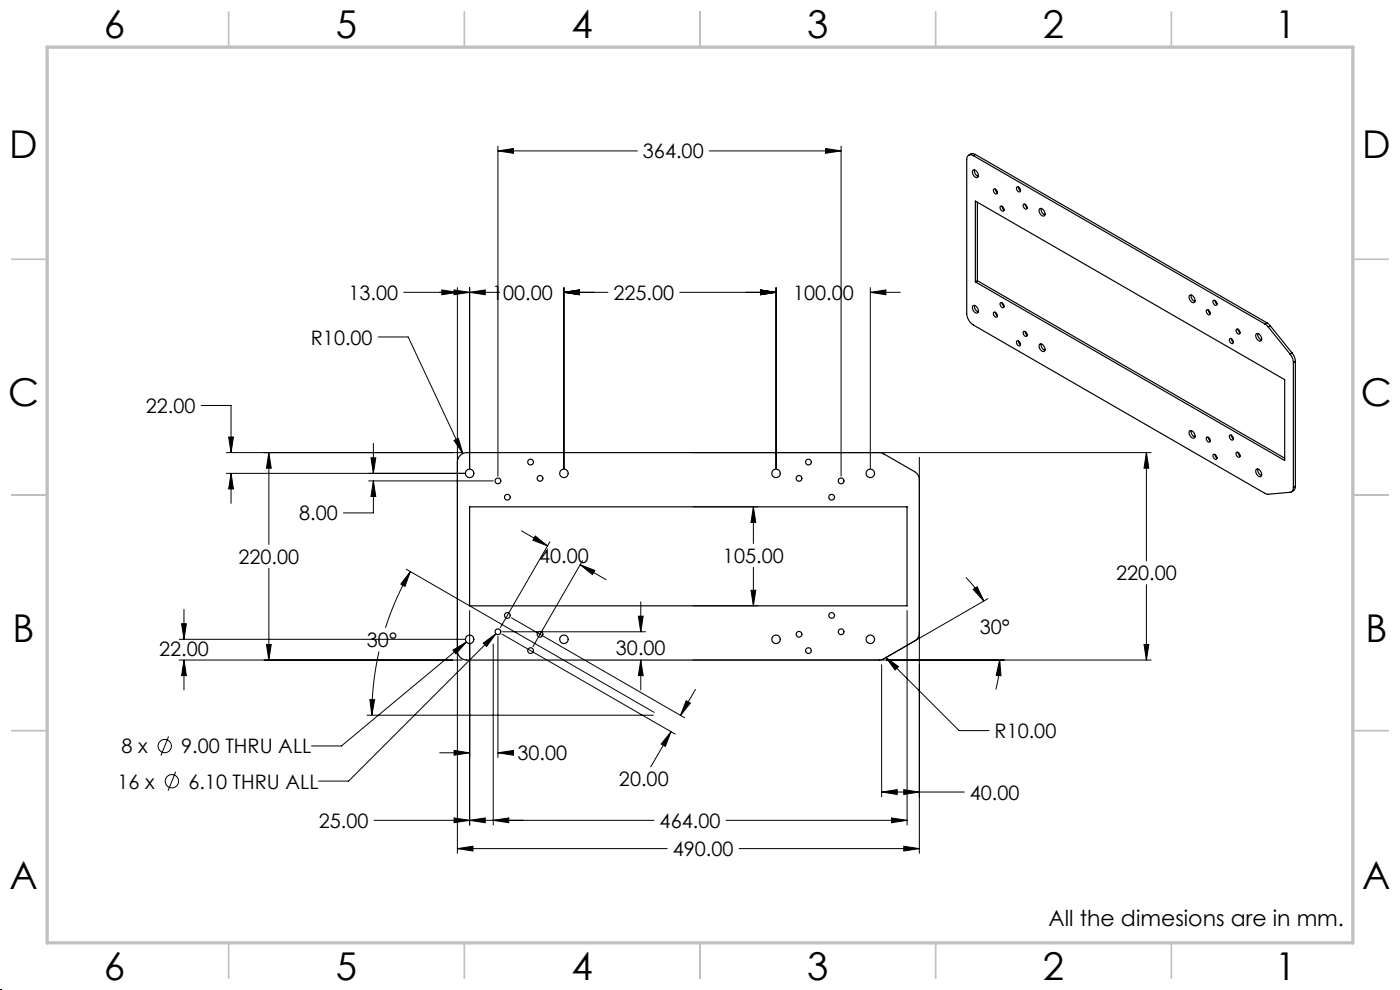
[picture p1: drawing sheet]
<svg xmlns="http://www.w3.org/2000/svg" width="297mm" height="210mm" viewBox="0 0 297 210" stroke-linecap="round" stroke-linejoin="round" font-family="sans-serif">
<g fill="none" stroke="#000" stroke-width=".25">
<path d="M206.4 36.1a.96 .96 0 0 1 1 .5 .96 .96 0 0 1-.1 1.1 1.11 1.11 0 0 1-.9-1.6zM206.5 33a.86 .86 0 0 0-1-.1 .86 .86 0 0 0-.4 .9v32.7a3.1 3.1 0 0 0 1.4 2.4l61.9 35.8 .6 .1 4.7-.4a.87 .87 0 0 0 .7-1M206.5 33l61.8 35.7M206.7 36a1.27 1.27 0 0 0 .8 1.4M206.9 32.8l-.3-.2a1.1 1.1 0 0 0-1.1 .3M206.9 32.8l-.4 .2M206.9 32.8l61.9 35.7M215.7 39.7a.64 .64 0 0 1 .7 .3 .64 .64 0 0 1-.1 .7 .76 .76 0 0 1-.6-1zM216.1 39.7l.4 .7M206.9 42.7l65.6 37.8v17.2l-65.6-37.9zM207.3 59.6l-.4 .2M207.3 59.6l65.2 37.6"/>
<path d="M207.3 42.9v16.7M210.8 40.1a.64 .64 0 0 1 .7 .3 .64 .64 0 0 1-.1 .8 .76 .76 0 0 1-.6-1.1zM211.2 40.1l.4 .8M212.2 43.7a.64 .64 0 0 1 .7 .4 .64 .64 0 0 1-.1 .7 .76 .76 0 0 1-.6-1.1zM212.6 43.8l.4 .7M217.1 43.3a.64 .64 0 0 1 .7 .4 .64 .64 0 0 1-.1 .7 .76 .76 0 0 1-.6-1.1zM217.5 43.3l.4 .8M220.5 44.3a.96 .96 0 0 1 1 .4 .96 .96 0 0 1 0 1.1 1.11 1.11 0 0 1-1-1.5zM220.9 44.2a1.27 1.27 0 0 0 .8 1.4M206.4 64.9a.96 .96 0 0 1 1 .4 .96 .96 0 0 1-.1 1.1 1.11 1.11 0 0 1-.9-1.5zM206.7 64.8a1.27 1.27 0 0 0 .8 1.4M210.8 66.2a.64 .64 0 0 1 .7 .4 .64 .64 0 0 1-.1 .7 .76 .76 0 0 1-.6-1.1z"/>
<path d="M211.2 66.2l.4 .8M212.2 64.2a.64 .64 0 0 1 .7 .4 .64 .64 0 0 1-.1 .7 .76 .76 0 0 1-.6-1.1zM212.6 64.2l.4 .8M215.7 72.3a.64 .64 0 0 1 .7 .4 .64 .64 0 0 1-.1 .7 .76 .76 0 0 1-.6-1.1zM216.1 72.3l.4 .8M217.1 70.3a.64 .64 0 0 1 .7 .4 .64 .64 0 0 1-.1 .7 .76 .76 0 0 1-.6-1.1zM217.5 70.3l.4 .8M220.5 73.1a.96 .96 0 0 1 1 .4 .96 .96 0 0 1 0 1.1 1.11 1.11 0 0 1-1-1.5zM220.9 73a1.27 1.27 0 0 0 .8 1.3M252.3 62.7a.96 .96 0 0 1 1 .4 .96 .96 0 0 1 0 1.1 1.11 1.11 0 0 1-1-1.5zM252.7 62.6a1.27 1.27 0 0 0 .8 1.4M256 65.7a.64 .64 0 0 1 .6 .4 .64 .64 0 0 1-.1 .7 .76 .76 0 0 1-.5-1.1z"/>
<path d="M256.3 65.7l.5 .8M257.4 63.7a.64 .64 0 0 1 .7 .4 .64 .64 0 0 1-.1 .7 .76 .76 0 0 1-.6-1.1zM257.7 63.7l.5 .8M260.9 71.8a.64 .64 0 0 1 .6 .4 .64 .64 0 0 1-.1 .7 .76 .76 0 0 1-.5-1.1zM261.2 71.8l.5 .8M262.3 69.8a.64 .64 0 0 1 .7 .4 .64 .64 0 0 1-.1 .7 .76 .76 0 0 1-.6-1.1zM262.6 69.8l.5 .8M266.5 70.8a.96 .96 0 0 1 1 .5 .96 .96 0 0 1-.1 1 1.11 1.11 0 0 1-.9-1.5zM266.8 70.7a1.27 1.27 0 0 0 .8 1.4M268.3 68.7l.7 .6M268.8 68.5l.7 .6M268.8 68.5l-.5 .2"/>
<path d="M269 69.3l4.7 5.8M269.5 69.1l-.5 .2M269.5 69.1l4.6 5.8M273.7 75.1l.5 .9 .2 .9M274.1 74.9l.5 .8 .2 1M274.1 74.9l-.4 .2M274.4 76.9v26.5M274.8 76.7l-.4 .2M274.8 76.7v26.5M97.6 96.6l.7-.4 .7-.2h87.6l.9 .3 6.5 3.8a2 2 0 0 1 1 1.7v32.4a2 2 0 0 1-1 1.8l-6.5 3.7-.9 .3h-87.6a2 2 0 0 1-2-2v-40l.2-.8zM252.3 91.4a.96 .96 0 0 1 1 .5 .96 .96 0 0 1 0 1 1.11 1.11 0 0 1-1-1.5zM252.7 91.3a1.27 1.27 0 0 0 .8 1.4"/>
<path d="M256 92.7a.64 .64 0 0 1 .6 .4 .64 .64 0 0 1-.1 .7 .76 .76 0 0 1-.5-1.1zM256.3 92.7l.5 .8M257.4 96.4a.64 .64 0 0 1 .7 .3 .64 .64 0 0 1-.1 .8 .76 .76 0 0 1-.6-1.1zM257.7 96.4l.5 .8M260.9 92.3a.64 .64 0 0 1 .6 .3 .64 .64 0 0 1-.1 .8 .76 .76 0 0 1-.5-1.1zM261.2 92.3l.5 .8M262.3 95.9a.64 .64 0 0 1 .7 .4 .64 .64 0 0 1-.1 .7 .76 .76 0 0 1-.6-1.1zM262.6 96l.5 .7M266.5 99.6a.96 .96 0 0 1 1 .4 .96 .96 0 0 1-.1 1.1 1.11 1.11 0 0 1-.9-1.5zM266.8 99.5a1.27 1.27 0 0 0 .8 1.4M99.6 107.5h92.8v21h-92.8zM274.8 103.2l-.2 .7-.6 .4"/>
<path d="M274.8 103.2l-.4 .2"/>
<circle cx="112.6" cy="98" r=".61"/>
<circle cx="171.5" cy="98" r=".61"/>
<circle cx="99.6" cy="100.4" r=".9"/>
<circle cx="105.6" cy="102" r=".61"/>
<circle cx="107.6" cy="105.5" r=".61"/>
<circle cx="114.6" cy="101.5" r=".61"/>
<circle cx="119.6" cy="100.4" r=".9"/>
<circle cx="164.6" cy="100.4" r=".9"/>
<circle cx="169.5" cy="101.5" r=".61"/>
<circle cx="176.4" cy="105.5" r=".61"/>
<circle cx="178.4" cy="102" r=".61"/>
<circle cx="184.6" cy="100.4" r=".9"/>
<circle cx="99.6" cy="135.6" r=".9"/>
<circle cx="105.6" cy="134" r=".61"/>
<circle cx="107.6" cy="130.5" r=".61"/>
<circle cx="112.6" cy="138" r=".61"/>
<circle cx="114.6" cy="134.5" r=".61"/>
<circle cx="119.6" cy="135.6" r=".9"/>
<circle cx="164.6" cy="135.6" r=".9"/>
<circle cx="169.5" cy="134.5" r=".61"/>
<circle cx="171.5" cy="138" r=".61"/>
<circle cx="176.4" cy="130.5" r=".61"/>
<circle cx="178.4" cy="134" r=".61"/>
<circle cx="184.6" cy="135.6" r=".9"/>
</g>
<g fill="none" stroke="#000" stroke-width=".21">
<path d="M105.6 32l3.3-.5v1zM105.6 31v70M105.6 32h29.6M150.5 32h27.9M175.1 31.5l3.3 .5-3.3 .5zM178.4 31v70M80.2 71.5h6.4l11.6 24.7M85.7 62h20.3M93.7 61.5l3.3 .5-3.3 .5zM96.3 61.5l3.3 .5-3.3 .5zM97 61v120M99.6 62l3.3-.5v1z"/>
<path d="M99.6 61v38.4M119.6 62l3.3-.5v1zM119.6 62h9.4M119.6 61v38.4M144.2 62h20.4M161.3 61.5l3.3 .5-3.3 .5zM164.6 61v38.4M184.6 62l3.3-.5v1zM184.6 62h6.4M184.6 61v38.4M42.7 86h6.3v10M48 96h50"/>
<path d="M48.5 92.7h1l-.5 3.3zM57 96l.5 3.3h-1zM57 96v19.5M78.7 97.1h1l-.5 3.3zM79.2 94.1v6.3M96.3 93.4l.9-.4 1 3.2zM147 96h97.2M195 97v84M243.2 96l.5 3.3h-1zM243.2 96v23M48 100.4h50.6M49 100.4l.5 3.3h-1z"/>
<path d="M49 100.4v6.4M78.2 102h26.4M79.2 102l.5 3.3h-1zM79.2 102v6.8h-6.3M110.7 112.6l5.5 3.2M113.5 113.7l2.7 2.1-3.2-1.2zM116.7 114.9l-10.6 18.2M123.1 119.8l3.1 1.2-.5 .9zM123.1 119.8l5.5 3.2M123.6 118.9l-10.5 18.2M147 107.5h13.8M159.8 107.5l.5 3.3h-1z"/>
<path d="M159.8 107.5v7.8M38 135.6h60.6M38.5 132.3h1l-.5 3.3zM39 129.3v6.3M56.5 136.7h1l-.5 3.3zM57 120.5v19.5M80.4 138.2a60.9 60.9 0 0 0-1.5 13.5M86.2 120.7l52.6 30.4M87 121.2l-1.1 3.2-.9-.5zM87 121.2a60.9 60.9 0 0 0-5.2 12M96.1 137.9l2.8-1.7-2.2 2.5zM98.9 136.2l-26.5 22h-6.3"/>
<path d="M99.6 129.5v45.5M102.5 136.4l2.7-2-2 2.7zM104.6 136.6v38.4M105.2 134.4l-31.2 31.3h-6.4M105.6 135v25.7M106.5 134.5l36.7 21.2M106.6 134h30.3M108.5 131l36.7 21.3M135.4 130.7h1l-.5 3.3zM135.9 127.7v6.3M147 128.5h13.8M159.3 125.2h1l-.5 3.3z"/>
<path d="M159.8 120.3v8.2M187.9 139.4l2.7 2-.7 .7zM187.9 139.4l15.6 15.6h6.3M192.4 129.5v45.5M204.9 122.5a25 25 0 0 1 3.8 5M206.5 125l.8-.5 1.4 3zM209.6 127l-21.7 12.5M242.7 136.7h1l-.5 3.3zM243.2 124v16M35.8 156.2l-1.7 4.1M38 140h60M39 140l.5 3.3h-1z"/>
<path d="M39 140v6.4M77.9 151.7h60.7M78.5 148.4h1l-.6 3.3zM93.3 159.7h6.3M96.3 159.2l3.3 .5-3.3 .5zM105.6 159.7l3.3-.5v1zM105.6 159.7h3M135.9 140l.5 3.3h-1zM135.9 140v6.4M142.4 155.2l-1.3 3.1-.8-.5zM142.4 155.2l-4.4 7.5M145.6 148.6l.8 .5-2 2.7z"/>
<path d="M147 140h97.2M147.5 146.3l-3.1 5.5M187 141v28M212.1 140l.3 3.3h-1.1zM212.1 140a25 25 0 0 1-.8 6.3M37.3 163.7l-1.6 4M79.3 174h59.5M96.3 173.5l3.3 .5-3.3 .5zM99.6 174l3.3-.5v1zM104.6 174l3.3-.5v1zM154 174h38.4M187 168l3.3-.5v1z"/>
<path d="M187 168h17.6M189.1 173.5l3.3 .5-3.3 .5zM191.7 179.5l3.3 .5-3.3 .5zM191.7 167.5l3.3 .5-3.3 .5zM97 180l3.3-.5v1zM97 180h44.5M156.8 180h38.2"/>
<circle cx="35" cy="158.3" r="1.41"/>
<circle cx="36.5" cy="165.7" r="1.41"/>
</g>
<path d="M0 210h.1" fill="none" stroke="#000" stroke-width=".21" stroke-dasharray="1.3 .6"/>
<g fill="none" stroke="#c0c0c0" stroke-width=".35">
<path d="M48.5 2.5v7.5M98.5 2.5v7.5M148.5 2.5v7.5M198.5 2.5v7.5M248.5 2.5v7.5M2.5 55h7.5M287 55h7.5M2.5 105h7.5M287 105h7.5M2.5 155h7.5M287 155h7.5M48.5 200v7.5"/>
<path d="M98.5 200v7.5M148.5 200v7.5M198.5 200v7.5M248.5 200v7.5"/>
</g>
<path d="M10 10h277v190h-277z" fill="none" stroke="#c0c0c0" stroke-width=".7"/>
<path d="M96.3 173.5l3.3 .5-3.3 .5zM104.6 174l3.3-.5v1zM142.4 155.2l-1.3 3.1-.8-.5zM145.6 148.6l.8 .5-2 2.7zM113.5 113.7l2.7 2.1-3.2-1.2zM123.1 119.8l3.1 1.2-.5 .9zM97 180l3.3-.5v1zM191.7 179.5l3.3 .5-3.3 .5zM243.2 96l.5 3.3h-1zM242.7 136.7h1l-.5 3.3zM56.5 136.7h1l-.5 3.3zM57 96l.5 3.3h-1zM96.3 93.4l1.9 2.8-1-3.2zM187 168l3.3-.5v1zM191.7 167.5l3.3 .5-3.3 .5zM206.5 125l2.2 2.5-1.4-3zM212.1 140l-.8 3.3h1.1zM38.5 132.3h1l-.5 3.3zM39 140l.5 3.3h-1zM49 100.4l.5 3.3h-1zM48.5 92.7h1l-.5 3.3zM159.3 125.2h1l-.5 3.3zM159.8 107.5l.5 3.3h-1zM189.1 173.5l3.3 .5-3.3 .5zM99.6 174l3.3-.5v1zM102.5 136.4l.7 .7 2-2.7zM96.3 159.2l3.3 .5-3.3 .5zM105.6 159.7l3.3-.5v1zM135.4 130.7h1l-.5 3.3zM135.9 140l.5 3.3h-1zM187.9 139.4l2 2.7 .7-.7zM78.5 148.4l.4 3.3 .6-3.3zM87 121.2l-2 2.7 .9 .5zM96.1 137.9l.6 .8 2.2-2.5zM99.6 62l3.3-.5v1zM93.7 61.5l3.3 .5-3.3 .5zM96.3 61.5l3.3 .5-3.3 .5zM119.6 62l3.3-.5v1zM119.6 62l3.3-.5v1zM161.3 61.5l3.3 .5-3.3 .5zM161.3 61.5l3.3 .5-3.3 .5zM184.6 62l3.3-.5v1zM78.7 97.1h1l-.5 3.3zM79.2 102l.5 3.3h-1zM105.6 32l3.3-.5v1zM175.1 31.5l3.3 .5-3.3 .5z" fill="#000"/>
<g font-size="8.1">
<text x="22" y="8">6</text>
<text x="71.2" y="8">5</text>
<text x="121.2" y="8">4</text>
<text x="171.2" y="8">3</text>
<text x="221.2" y="8">2</text>
<text x="270.5" y="8">1</text>
<text x="2" y="33.6">D</text>
<text x="289" y="33.6">D</text>
<text x="1.7" y="86.1">C</text>
<text x="288.7" y="86.1">C</text>
<text x="2.7" y="136.1">B</text>
<text x="289.7" y="136.1">B</text>
<text x="2" y="188.6">A</text>
<text x="289" y="188.6">A</text>
<text x="22" y="208">6</text>
<text x="71.2" y="208">5</text>
<text x="121.2" y="208">4</text>
<text x="171.2" y="208">3</text>
<text x="221.2" y="208">2</text>
<text x="270.5" y="208">1</text>
</g>
<text font-size="4.7" x="222.4" y="196.4">All the dimesions are in mm.</text>
<g font-size="4.2">
<text x="136.4" y="33.6">364.00</text>
<text x="73.9" y="63.6">13.00</text>
<text x="104.4" y="63.6">100.00</text>
<text x="130.1" y="63.6">225.00</text>
<text x="168.3" y="63.6">100.00</text>
<text x="65.9" y="73.1">R10.00</text>
<text x="30.9" y="87.6">22.00</text>
<text x="63.5" y="110.4">8.00</text>
<text x="50.6" y="119.6">220.00</text>
<text x="114.4" y="119.4">40.00</text>
<text x="153.4" y="119.4">105.00</text>
<text x="236.8" y="123.1">220.00</text>
<text x="77.8" y="137.3">30°</text>
<text x="207.8" y="134.5">30°</text>
<text x="33.8" y="139.1">22.00</text>
<text x="130.7" y="138.8">30.00</text>
<text x="25.8" y="159.8">8 x</text>
<text x="38.5" y="159.8">9.00 THRU ALL</text>
<text x="109.8" y="161.3">30.00</text>
<text x="211" y="156.6">R10.00</text>
<text x="24.9" y="167.3">16 x</text>
<text x="40" y="167.3">6.10 THRU ALL</text>
<text x="131.3" y="166.8">20.00</text>
<text x="205.8" y="169.6">40.00</text>
<text x="67.6" y="175.6">25.00</text>
<text x="139.9" y="175.6">464.00</text>
<text x="142.7" y="181.6">490.00</text>
</g>
</svg>
